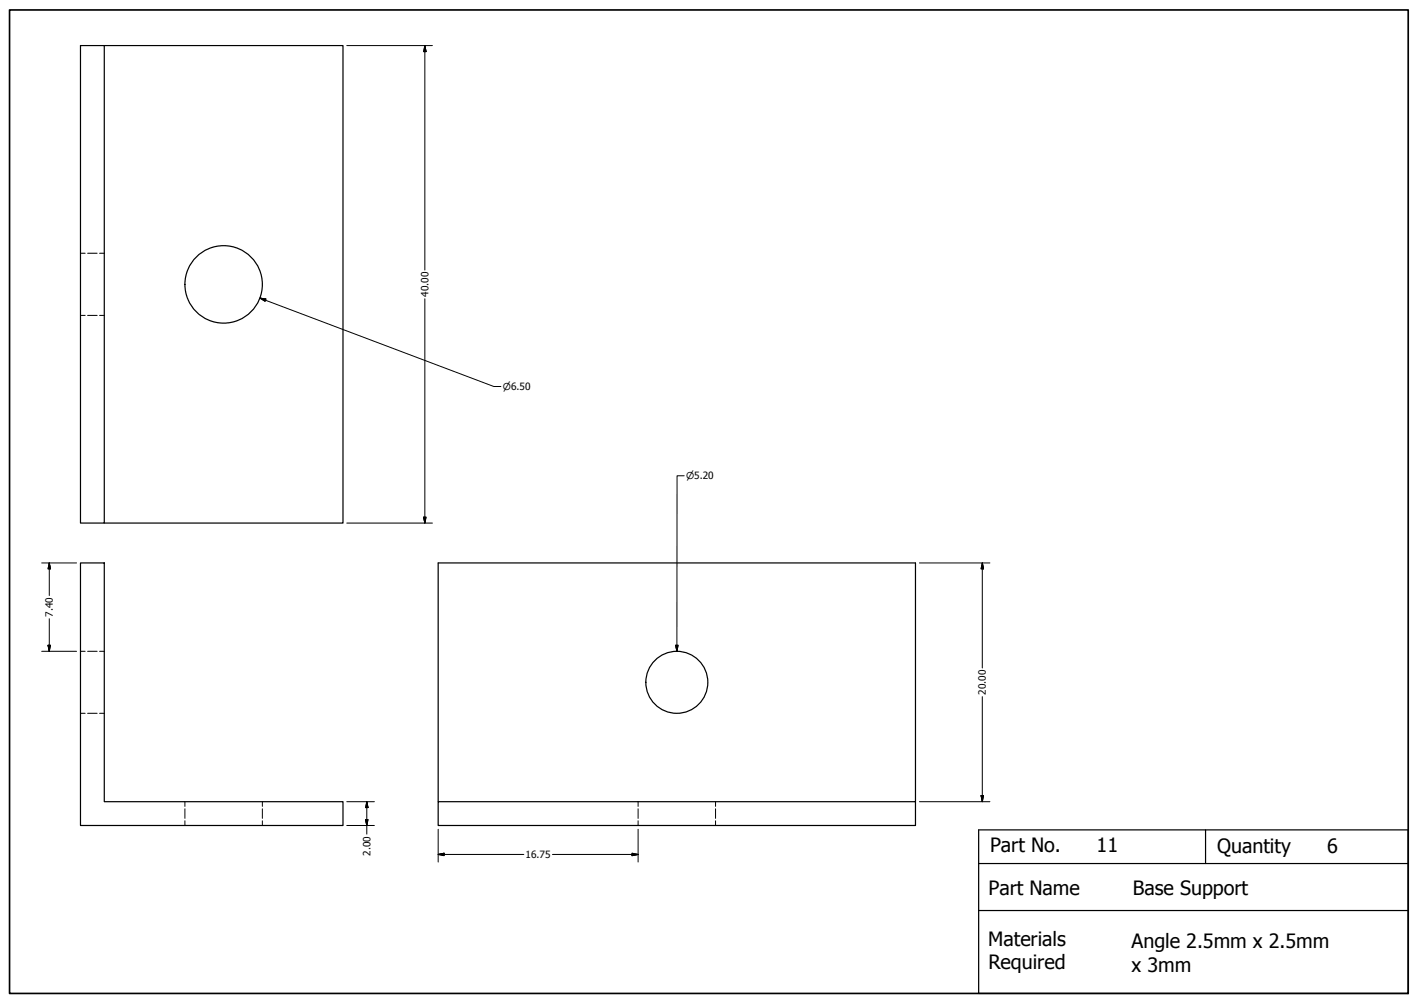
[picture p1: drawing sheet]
<svg xmlns="http://www.w3.org/2000/svg" width="594mm" height="420mm" viewBox="0 0 594 420" stroke-linecap="round" stroke-linejoin="round" font-family="sans-serif">
<!-- layer: Visible (ANSI) -->
<g fill="none" stroke="#000" stroke-width=".51">
<path d="M33.7 19.1h10v200h-10zM43.7 19.1h100v200h-100M33.7 235.8h10v100h100v10h-110zM183.6 335.8h199.9v10h-199.9zM183.6 335.8v-100h199.9v100"/>
<circle cx="93.7" cy="119.1" r="16.2"/>
<circle cx="283.6" cy="285.8" r="13"/>
</g>
<!-- layer: Hidden (ANSI) -->
<g fill="none" stroke="#000" stroke-width=".42">
<path d="M33.7 106.1h2M36.7 106.1h4M41.7 106.1h2M33.7 132.1h2M36.7 132.1h4M41.7 132.1h2M33.7 272.8h2M36.7 272.8h4M41.7 272.8h2M33.7 298.8h2M36.7 298.8h4M41.7 298.8h2"/>
<path d="M77.5 335.8v2M77.5 338.8v4M109.9 335.8v2M109.9 338.8v4M267.3 335.8v2M267.3 338.8v4M299.8 335.8v2M299.8 338.8v4M77.5 343.8v2M109.9 343.8v2M267.3 343.8v2M299.8 343.8v2"/>
</g>
<!-- layer: Title (ANSI) -->
<path d="M410 347.6h180v68.6h-180zM505.1 347.6v14.1M410 361.7h180M410 381.4h180" fill="none" stroke="#000" stroke-width=".51"/>
<!-- layer: Border (ANSI) -->
<path d="M4 4.2h586v412h-586z" fill="none" stroke="#000" stroke-width=".7"/>
<!-- layer: Dimension (ANSI) -->
<g fill="none" stroke="#000" stroke-width=".42">
<path d="M145.3 19.1h35.9M178 19.1l.5 2.5h-1zM178 19.1v94M108.9 124.9l2.5 .4-.3 .9zM108.9 124.9l98 37h3M178 125.1v94M286.6 199.3h-2.9l-.1 73.5M145.3 219.1h35.9M177.5 216.6h1l-.5 2.5zM17.5 235.8h14.6M20.6 235.8l.5 2.5h-1zM20.6 235.8v13.7"/>
<path d="M385.2 235.8h29.5M411.5 235.8l.6 2.5h-1.1zM411.5 235.8v44M20.6 259.2v13.6M17.5 272.8h14.6M20.1 270.3h1l-.5 2.5zM283.1 270.3h1l-.5 2.5zM411.5 291.8v44M145.3 335.8h11.5M153.7 335.8l.5 2.5h-1zM153.7 335.8v13.6M385.2 335.8h29.5"/>
<path d="M411 333.3h1.1l-.6 2.5zM145.3 345.8h11.5M153.2 343.3h1l-.5 2.5zM183.6 357.9l2.5-.5v1zM183.6 357.9h35.9M183.6 347.4v13.7M231.5 357.9h35.8M264.8 357.4l2.5 .5-2.5 .5zM267.3 347.4v13.7"/>
</g>
<g fill="#000" stroke="#000" stroke-width=".42">
<path d="M178 19.1l.5 2.5zM178 19.1l.5 2.5h-1zM108.9 124.9l2.5 .4zM108.9 124.9l2.5 .4-.3 .9zM177.5 216.6l.5 2.5zM177.5 216.6h1l-.5 2.5zM20.6 235.8l.5 2.5zM20.6 235.8l.5 2.5h-1zM411.5 235.8l.6 2.5zM411.5 235.8l.6 2.5h-1.1zM20.1 270.3l.5 2.5zM20.1 270.3h1l-.5 2.5z"/>
<path d="M283.1 270.3l.5 2.5zM283.1 270.3h1l-.5 2.5zM153.7 335.8l.5 2.5zM153.7 335.8l.5 2.5h-1zM411 333.3l.5 2.5zM411 333.3h1.1l-.6 2.5zM153.2 343.3l.5 2.5zM153.2 343.3h1l-.5 2.5zM183.6 357.9l2.5-.5zM183.6 357.9l2.5-.5v1zM264.8 358.4l2.5-.5zM264.8 357.4l2.5 .5-2.5 .5z"/>
</g>
<g font-size="8.3">
<text x="414.8" y="357">Part No.</text>
<text x="459.4" y="356.9">11</text>
<text x="510" y="357.4">Quantity</text>
<text x="556.1" y="357.3">6</text>
<text x="414.1" y="374.9">Part Name</text>
<text x="474.7" y="374.9">Base Support</text>
<text x="414" y="396.2">Materials</text>
<text x="474.1" y="397.2">Angle 2.5mm x 2.5mm</text>
<text x="414.1" y="406.1">Required</text>
<text x="474.1" y="407">x 3mm</text>
</g>
<g font-size="4.2">
<text x="179.5" y="124.3" transform="rotate(-90 179.5 124.3)">40.00</text>
<text x="22.2" y="258.4" transform="rotate(-90 22.2 258.4)">7.40</text>
<text x="413.1" y="291" transform="rotate(-90 413.1 291)">20.00</text>
<text x="155.2" y="358.4" transform="rotate(-90 155.2 358.4)">2.00</text>
<text x="220.2" y="359.5">16.75</text>
</g>
<g font-size="4">
<text x="210.7" y="163.4">⌀6.50</text>
<text x="287.5" y="200.8">⌀5.20</text>
</g>
</svg>
